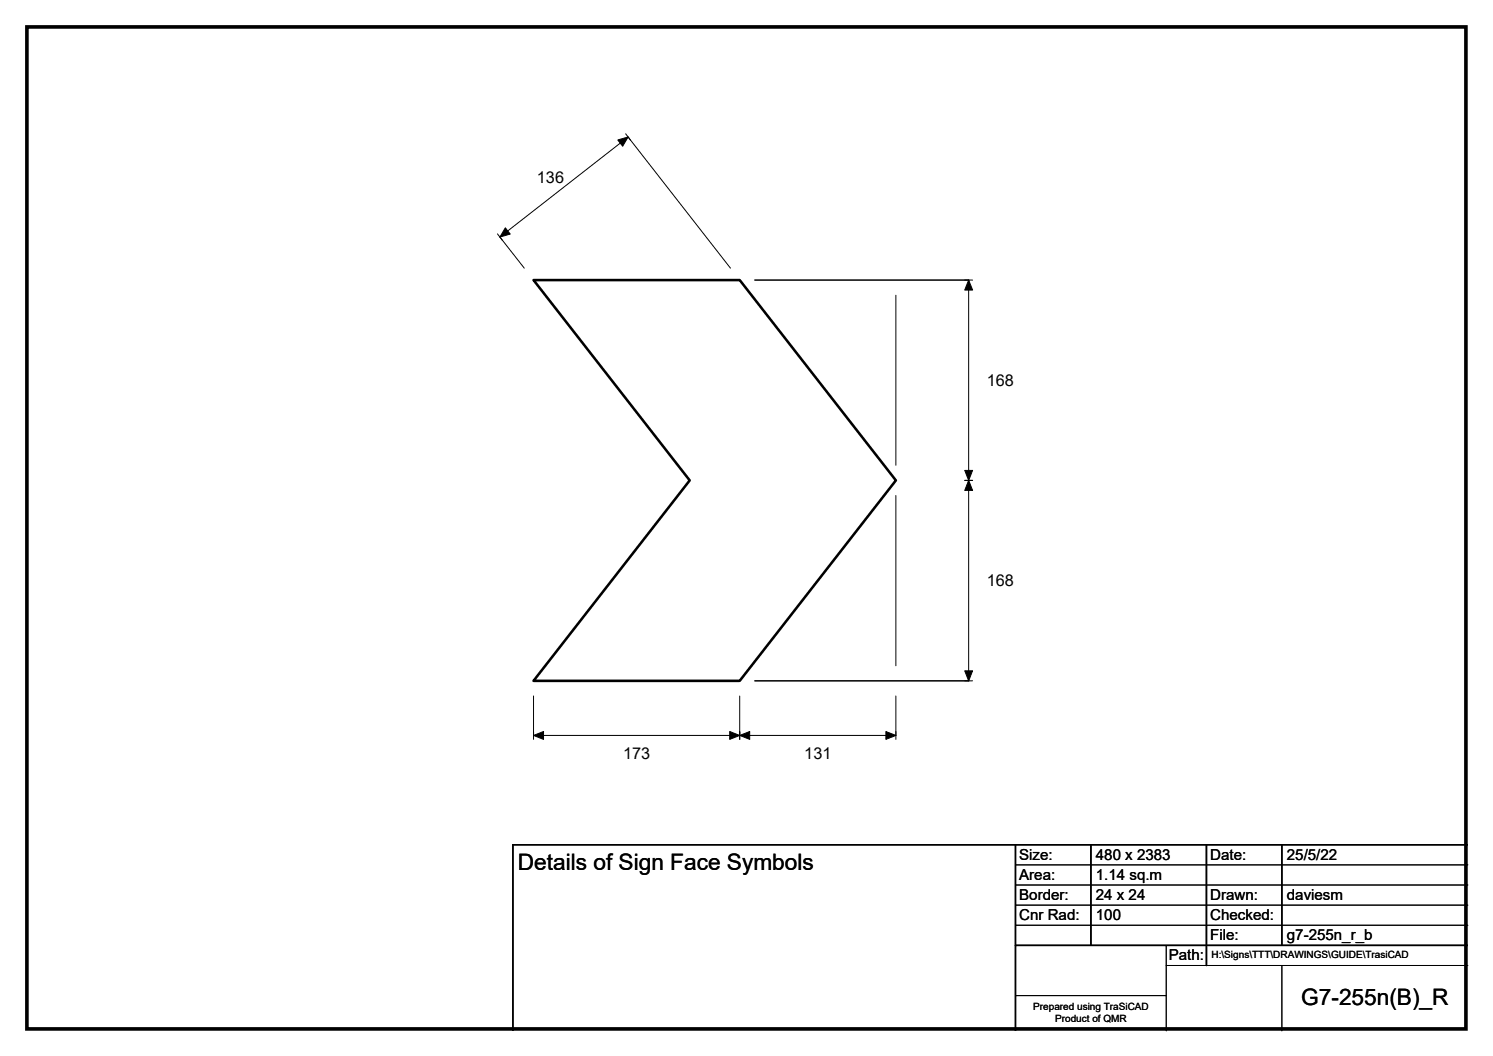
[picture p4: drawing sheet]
<svg xmlns="http://www.w3.org/2000/svg" width="297mm" height="210mm" viewBox="0 0 297 210" stroke-linecap="round" stroke-linejoin="round" font-family="sans-serif">
<path d="M150.2 55.7h42.5M150.2 135.4h42.5M202 168v37M217 168v20M240 168v24M255 168v20M292 168h-190v37M202 188h90" fill="none" stroke="#000" stroke-width=".3"/>
<g fill="none" stroke="#000" stroke-width=".2">
<path d="M124.5 26.6l1 1.3M99 46.5l.9 1.3M104.3 53.3l-4.8-6.2 25.5-19.9 20.3 26.1M178.2 58.7v33.8M191.9 55.7h1.6M192.7 55.7v79.7M178.2 98.5v33.9M191.9 95.5h1.6M106.1 138.4v8.6M147.2 138.4v8.6M178.2 138.4v8.6M191.9 135.4h1.6"/>
<path d="M106.1 146.2h72.1M202 172h90M202 176h90M202 180h90M202 184h90M202 198h30M232 192h60M232 188v17M255 192v13"/>
</g>
<path d="M122.9 27.8l2.1-.6-1.1 1.9zM100.5 45.3l1 1.2-2 .6zM192.7 55.7l.8 2h-1.6zM191.9 93.5h1.6l-.8 2zM192.7 95.5l.8 2h-1.6zM191.9 133.4h1.6l-.8 2zM106.1 146.2l2-.7v1.5zM145.2 145.5l2 .7-2 .8zM147.2 146.2l2-.7v1.5zM176.3 145.5l1.9 .7-1.9 .8z" fill="#000" stroke="#000" stroke-width=".2"/>
<path d="M106.1 55.7h41.1l31 39.8-31 39.9h-41.1l31.1-39.9z" fill="none" stroke="#000" stroke-width=".51"/>
<path d="M5.4 5.4h286.3v199.2h-286.3z" fill="none" stroke="#000" stroke-width=".72"/>
<g font-size="4.5">
<text x="103" y="173">Details of Sign Face Symbols</text>
<text x="258.9" y="199.8">G7-255n(B)_R</text>
</g>
<g font-size="3.2">
<text x="106.8" y="36.5">136</text>
<text x="196.3" y="76.7">168</text>
<text x="196.3" y="116.5">168</text>
<text x="123.9" y="150.9">173</text>
<text x="160" y="150.9">131</text>
</g>
<g font-size="3">
<text x="202.8" y="170.9">Size:</text>
<text x="218" y="170.9">480 x 2383</text>
<text x="240.8" y="170.9">Date:</text>
<text x="256" y="170.9">25/5/22</text>
<text x="202.8" y="174.9">Area:</text>
<text x="202.8" y="178.9">Border:</text>
<text x="218" y="174.9">1.14 sq.m</text>
<text x="218" y="178.9">24 x 24</text>
<text x="240.8" y="178.9">Drawn:</text>
<text x="256" y="178.9">daviesm</text>
<text x="202.8" y="182.9">Cnr Rad:</text>
<text x="218" y="182.9">100</text>
<text x="240.8" y="182.9">Checked:</text>
<text x="232.5" y="190.9">Path:</text>
<text x="240.8" y="186.9">File:</text>
<text x="256" y="186.9">g7-255n_r_b</text>
</g>
<g font-size="2">
<text x="241" y="190.5">H:\Signs\TTT\DRAWINGS\GUIDE\TrasiCAD</text>
<text x="205.6" y="200.8">Prepared using TraSiCAD</text>
<text x="209.9" y="203.2">Product of QMR</text>
</g>
</svg>
